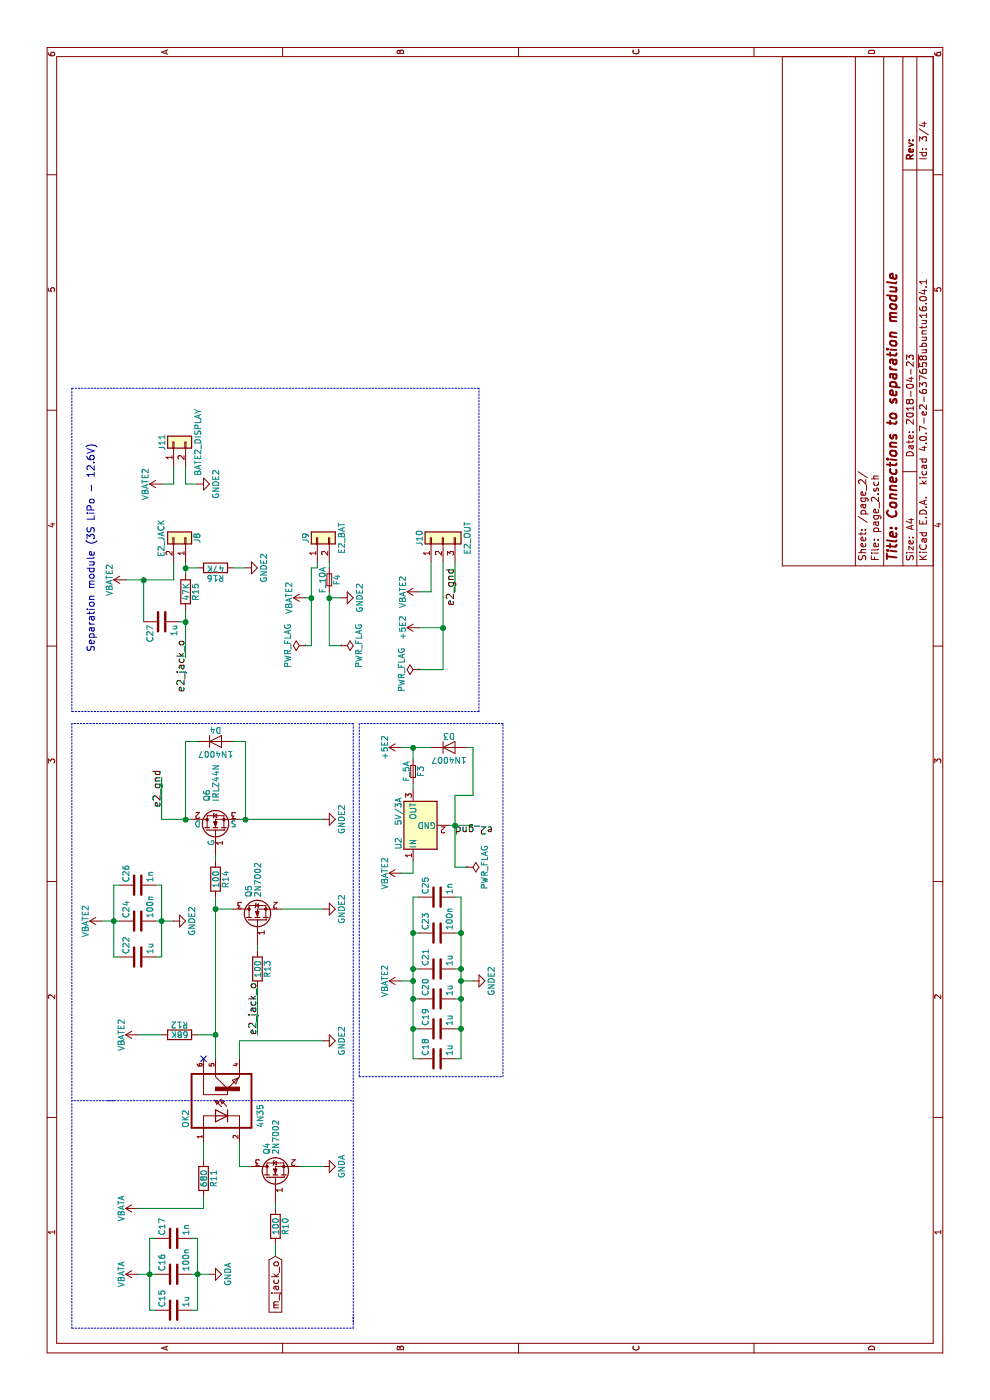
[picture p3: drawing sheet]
EESchema Schematic File Version 2
LIBS:4N35
LIBS:jacks
LIBS:power
LIBS:power_local
LIBS:device
LIBS:switches
LIBS:relays
LIBS:motors
LIBS:transistors
LIBS:conn
LIBS:linear
LIBS:regul
LIBS:74xx
LIBS:cmos4000
LIBS:adc-dac
LIBS:memory
LIBS:xilinx
LIBS:microcontrollers
LIBS:dsp
LIBS:microchip
LIBS:analog_switches
LIBS:motorola
LIBS:texas
LIBS:intel
LIBS:audio
LIBS:interface
LIBS:digital-audio
LIBS:philips
LIBS:display
LIBS:cypress
LIBS:siliconi
LIBS:opto
LIBS:atmel
LIBS:contrib
LIBS:valves
LIBS:power_supply-cache
EELAYER 25 0
EELAYER END
$Descr A4 11693 8268
encoding utf-8
Sheet 3 4
Title "Connections to separation module"
Date "2018-04-23"
Rev ""
Comp ""
Comment1 ""
Comment2 ""
Comment3 ""
Comment4 ""
$EndDescr
$Comp
L 4N35 OK?
U 1 1
P 2550 1800
AR Path="/5ADCCE81" Ref="OK?"  Part="1" 
AR Path="/5ADC908E/5ADCCE81" Ref="OK?"  Part="1" 
AR Path="/5ADCC182/5ADCCE81" Ref="OK2"  Part="1" 
F 0 "OK2" H 2275 2025 50  0000 L BNN
F 1 "4N35" H 2275 1400 50  0000 L BNN
F 2 "4N35:DIL06" H 2550 1800 50  0001 L BNN
F 3 "None" H 2550 1800 50  0001 L BNN
F 4 "General Purpose Phototransistor Optocoupler" H 2550 1800 50  0001 L BNN "Field4"
F 5 "DIP-6 Avago" H 2550 1800 50  0001 L BNN "Field5"
F 6 "Vishay Semiconductor" H 2550 1800 50  0001 L BNN "Field6"
F 7 "Unavailable" H 2550 1800 50  0001 L BNN "Field7"
F 8 "4N35" H 2550 1800 50  0001 L BNN "Field8"
	1    2550 1800
	1    0    0    -1  
$EndComp
NoConn ~ 2850 1700
$Comp
L IRLZ44N Q6
U 1 1
P 4750 1800
F 0 "Q6" H 5000 1875 50  0000 L CNN
F 1 "IRLZ44N" H 5000 1800 50  0000 L CNN
F 2 "TO_SOT_Packages_THT:TO-220-3_Horizontal" H 5000 1725 50  0001 L CIN
F 3 "" H 4750 1800 50  0001 L CNN
	1    4750 1800
	1    0    0    -1  
$EndComp
$Comp
L R R12
U 1 1
P 3050 1500
F 0 "R12" V 3130 1500 50  0000 C CNN
F 1 "68K" V 3050 1500 50  0000 C CNN
F 2 "Resistors_SMD:R_0805" V 2980 1500 50  0001 C CNN
F 3 "" H 3050 1500 50  0001 C CNN
	1    3050 1500
	1    0    0    -1  
$EndComp
$Comp
L GNDA #PWR035
U 1 1
P 1950 2700
F 0 "#PWR035" H 1950 2450 50  0001 C CNN
F 1 "GNDA" H 1950 2550 50  0000 C CNN
F 2 "" H 1950 2700 50  0001 C CNN
F 3 "" H 1950 2700 50  0001 C CNN
	1    1950 2700
	1    0    0    -1  
$EndComp
$Comp
L R R11
U 1 1
P 1850 1700
F 0 "R11" V 1930 1700 50  0000 C CNN
F 1 "680" V 1850 1700 50  0000 C CNN
F 2 "Resistors_SMD:R_0805" V 1780 1700 50  0001 C CNN
F 3 "" H 1850 1700 50  0001 C CNN
	1    1850 1700
	0    1    1    0   
$EndComp
$Comp
L VBATA #PWR036
U 1 1
P 1600 1150
F 0 "#PWR036" H 1600 1000 50  0001 C CNN
F 1 "VBATA" H 1600 1290 50  0000 C CNN
F 2 "" H 1600 1150 50  0001 C CNN
F 3 "" H 1600 1150 50  0001 C CNN
	1    1600 1150
	1    0    0    -1  
$EndComp
Text Label 4950 1350 0    60   ~ 0
e2_gnd
$Comp
L R R14
U 1 1
P 4350 1800
F 0 "R14" V 4430 1800 50  0000 C CNN
F 1 "100" V 4350 1800 50  0000 C CNN
F 2 "Resistors_SMD:R_0805" V 4280 1800 50  0001 C CNN
F 3 "" H 4350 1800 50  0001 C CNN
	1    4350 1800
	0    1    1    0   
$EndComp
$Comp
L D D4
U 1 1
P 5500 1800
F 0 "D4" H 5500 1900 50  0000 C CNN
F 1 "1N4007" H 5500 1700 50  0000 C CNN
F 2 "Diodes_THT:D_DO-41_SOD81_P7.62mm_Horizontal" H 5500 1800 50  0001 C CNN
F 3 "" H 5500 1800 50  0001 C CNN
	1    5500 1800
	0    1    1    0   
$EndComp
$Comp
L R R10
U 1 1
P 1450 2300
F 0 "R10" V 1530 2300 50  0000 C CNN
F 1 "100" V 1450 2300 50  0000 C CNN
F 2 "Resistors_SMD:R_0805" V 1380 2300 50  0001 C CNN
F 3 "" H 1450 2300 50  0001 C CNN
	1    1450 2300
	0    1    1    0   
$EndComp
$Comp
L R R13
U 1 1
P 3600 2150
F 0 "R13" V 3680 2150 50  0000 C CNN
F 1 "100" V 3600 2150 50  0000 C CNN
F 2 "Resistors_SMD:R_0805" V 3530 2150 50  0001 C CNN
F 3 "" H 3600 2150 50  0001 C CNN
	1    3600 2150
	0    1    1    0   
$EndComp
$Comp
L C C15
U 1 1
P 750 1450
F 0 "C15" H 775 1550 50  0000 L CNN
F 1 "1u" H 775 1350 50  0000 L CNN
F 2 "Capacitors_SMD:C_0805" H 788 1300 50  0001 C CNN
F 3 "" H 750 1450 50  0001 C CNN
	1    750  1450
	1    0    0    -1  
$EndComp
$Comp
L C C16
U 1 1
P 1050 1450
F 0 "C16" H 1075 1550 50  0000 L CNN
F 1 "100n" H 1075 1350 50  0000 L CNN
F 2 "Capacitors_SMD:C_0805" H 1088 1300 50  0001 C CNN
F 3 "" H 1050 1450 50  0001 C CNN
	1    1050 1450
	1    0    0    -1  
$EndComp
$Comp
L C C17
U 1 1
P 1350 1450
F 0 "C17" H 1375 1550 50  0000 L CNN
F 1 "1n" H 1375 1350 50  0000 L CNN
F 2 "Capacitors_SMD:C_0805" H 1388 1300 50  0001 C CNN
F 3 "" H 1350 1450 50  0001 C CNN
	1    1350 1450
	1    0    0    -1  
$EndComp
$Comp
L VBATA #PWR037
U 1 1
P 1050 1150
F 0 "#PWR037" H 1050 1000 50  0001 C CNN
F 1 "VBATA" H 1050 1290 50  0000 C CNN
F 2 "" H 1050 1150 50  0001 C CNN
F 3 "" H 1050 1150 50  0001 C CNN
	1    1050 1150
	1    0    0    -1  
$EndComp
$Comp
L GNDA #PWR038
U 1 1
P 1050 1750
F 0 "#PWR038" H 1050 1500 50  0001 C CNN
F 1 "GNDA" H 1050 1600 50  0000 C CNN
F 2 "" H 1050 1750 50  0001 C CNN
F 3 "" H 1050 1750 50  0001 C CNN
	1    1050 1750
	1    0    0    -1  
$EndComp
Wire Wire Line
	1950 2100 1950 2000
Wire Wire Line
	1950 2000 2150 2000
Wire Wire Line
	2000 1700 2150 1700
Wire Wire Line
	1950 2500 1950 2700
Wire Notes Line
	2500 900  2500 2950
Wire Wire Line
	1600 1150 1600 1700
Wire Wire Line
	1600 1700 1700 1700
Wire Wire Line
	2850 2000 3000 2000
Wire Wire Line
	3000 2000 3000 2700
Wire Wire Line
	4100 2350 4100 2700
Wire Wire Line
	4850 2000 4850 2700
Wire Notes Line
	5650 2950 650  2950
Wire Wire Line
	4850 1350 4850 1600
Wire Wire Line
	4850 1350 5200 1350
Wire Wire Line
	3050 1150 3050 1350
Wire Wire Line
	5500 1650 5500 1550
Wire Wire Line
	5500 1550 4850 1550
Connection ~ 4850 1550
Wire Wire Line
	5500 1950 5500 2050
Wire Wire Line
	5500 2050 4850 2050
Connection ~ 4850 2050
Wire Wire Line
	1600 2300 1650 2300
Wire Wire Line
	3050 1650 3050 1800
Connection ~ 3050 1800
Wire Wire Line
	4500 1800 4550 1800
Wire Wire Line
	2850 1800 4200 1800
Wire Wire Line
	4100 1800 4100 1950
Connection ~ 4100 1800
Wire Wire Line
	3750 2150 3800 2150
Wire Wire Line
	750  1300 750  1250
Wire Wire Line
	750  1250 1350 1250
Wire Wire Line
	1050 1150 1050 1300
Wire Wire Line
	1350 1250 1350 1300
Connection ~ 1050 1250
Wire Wire Line
	750  1600 750  1650
Wire Wire Line
	750  1650 1350 1650
Wire Wire Line
	1350 1650 1350 1600
Wire Wire Line
	1050 1600 1050 1750
Connection ~ 1050 1650
$Comp
L C C22
U 1 1
P 3700 1150
F 0 "C22" H 3725 1250 50  0000 L CNN
F 1 "1u" H 3725 1050 50  0000 L CNN
F 2 "Capacitors_SMD:C_0805" H 3738 1000 50  0001 C CNN
F 3 "" H 3700 1150 50  0001 C CNN
	1    3700 1150
	1    0    0    -1  
$EndComp
$Comp
L C C24
U 1 1
P 4000 1150
F 0 "C24" H 4025 1250 50  0000 L CNN
F 1 "100n" H 4025 1050 50  0000 L CNN
F 2 "Capacitors_SMD:C_0805" H 4038 1000 50  0001 C CNN
F 3 "" H 4000 1150 50  0001 C CNN
	1    4000 1150
	1    0    0    -1  
$EndComp
$Comp
L C C26
U 1 1
P 4300 1150
F 0 "C26" H 4325 1250 50  0000 L CNN
F 1 "1n" H 4325 1050 50  0000 L CNN
F 2 "Capacitors_SMD:C_0805" H 4338 1000 50  0001 C CNN
F 3 "" H 4300 1150 50  0001 C CNN
	1    4300 1150
	1    0    0    -1  
$EndComp
Wire Wire Line
	3700 1000 3700 950 
Wire Wire Line
	3700 950  4300 950 
Wire Wire Line
	4000 850  4000 1000
Wire Wire Line
	4300 950  4300 1000
Connection ~ 4000 950 
Wire Wire Line
	3700 1300 3700 1350
Wire Wire Line
	3700 1350 4300 1350
Wire Wire Line
	4300 1350 4300 1300
Wire Wire Line
	4000 1300 4000 1450
Connection ~ 4000 1350
Wire Notes Line
	600  2950 700  2950
Wire Notes Line
	5650 2950 5650 600 
Wire Notes Line
	5650 600  600  600 
Wire Notes Line
	600  600  600  2950
Text GLabel 1200 2300 0    60   Input ~ 0
m_jack_o
Wire Wire Line
	1200 2300 1300 2300
$Comp
L VBATE2 #PWR039
U 1 1
P 3050 1150
F 0 "#PWR039" H 3050 1000 50  0001 C CNN
F 1 "VBATE2" H 3050 1290 50  0000 C CNN
F 2 "" H 3050 1150 50  0001 C CNN
F 3 "" H 3050 1150 50  0001 C CNN
	1    3050 1150
	1    0    0    -1  
$EndComp
$Comp
L VBATE2 #PWR040
U 1 1
P 4000 850
F 0 "#PWR040" H 4000 700 50  0001 C CNN
F 1 "VBATE2" H 4000 990 50  0000 C CNN
F 2 "" H 4000 850 50  0001 C CNN
F 3 "" H 4000 850 50  0001 C CNN
	1    4000 850 
	1    0    0    -1  
$EndComp
$Comp
L GNDE2 #PWR041
U 1 1
P 4000 1450
F 0 "#PWR041" H 4000 1200 50  0001 C CNN
F 1 "GNDE2" H 4000 1300 50  0000 C CNN
F 2 "" H 4000 1450 50  0001 C CNN
F 3 "" H 4000 1450 50  0001 C CNN
	1    4000 1450
	1    0    0    -1  
$EndComp
$Comp
L GNDE2 #PWR042
U 1 1
P 4850 2700
F 0 "#PWR042" H 4850 2450 50  0001 C CNN
F 1 "GNDE2" H 4850 2550 50  0000 C CNN
F 2 "" H 4850 2700 50  0001 C CNN
F 3 "" H 4850 2700 50  0001 C CNN
	1    4850 2700
	1    0    0    -1  
$EndComp
$Comp
L GNDE2 #PWR043
U 1 1
P 4100 2700
F 0 "#PWR043" H 4100 2450 50  0001 C CNN
F 1 "GNDE2" H 4100 2550 50  0000 C CNN
F 2 "" H 4100 2700 50  0001 C CNN
F 3 "" H 4100 2700 50  0001 C CNN
	1    4100 2700
	1    0    0    -1  
$EndComp
$Comp
L GNDE2 #PWR044
U 1 1
P 3000 2700
F 0 "#PWR044" H 3000 2450 50  0001 C CNN
F 1 "GNDE2" H 3000 2550 50  0000 C CNN
F 2 "" H 3000 2700 50  0001 C CNN
F 3 "" H 3000 2700 50  0001 C CNN
	1    3000 2700
	1    0    0    -1  
$EndComp
$Comp
L Conn_01x02 J8
U 1 1
P 7200 1550
F 0 "J8" H 7200 1650 50  0000 C CNN
F 1 "E2_JACK" H 7200 1350 50  0000 C CNN
F 2 "Wire_Pads:SolderWirePad_2x_1-5mmDrill" H 7200 1550 50  0001 C CNN
F 3 "" H 7200 1550 50  0001 C CNN
	1    7200 1550
	1    0    0    1   
$EndComp
$Comp
L C C27
U 1 1
P 6500 1350
F 0 "C27" H 6525 1450 50  0000 L CNN
F 1 "1u" H 6525 1250 50  0000 L CNN
F 2 "Capacitors_SMD:C_0805" H 6538 1200 50  0001 C CNN
F 3 "" H 6500 1350 50  0001 C CNN
	1    6500 1350
	-1   0    0    -1  
$EndComp
$Comp
L R R15
U 1 1
P 6750 1550
F 0 "R15" V 6830 1550 50  0000 C CNN
F 1 "47K" V 6750 1550 50  0000 C CNN
F 2 "Resistors_SMD:R_0805" V 6680 1550 50  0001 C CNN
F 3 "" H 6750 1550 50  0001 C CNN
	1    6750 1550
	0    -1   1    0   
$EndComp
$Comp
L R R16
U 1 1
P 6950 1800
F 0 "R16" V 7030 1800 50  0000 C CNN
F 1 "47K" V 6950 1800 50  0000 C CNN
F 2 "Resistors_SMD:R_0805" V 6880 1800 50  0001 C CNN
F 3 "" H 6950 1800 50  0001 C CNN
	1    6950 1800
	-1   0    0    -1  
$EndComp
Wire Wire Line
	6850 1050 6850 1450
Wire Wire Line
	6850 1200 6500 1200
Wire Wire Line
	6850 1450 7000 1450
Connection ~ 6850 1200
Wire Wire Line
	6900 1550 7000 1550
Wire Wire Line
	6200 1550 6600 1550
Wire Wire Line
	6500 1550 6500 1500
Wire Wire Line
	6950 1650 6950 1550
Connection ~ 6950 1550
Wire Wire Line
	6950 1950 6950 2050
Connection ~ 6500 1550
Text Label 6350 1550 2    60   ~ 0
e2_jack_o
$Comp
L Conn_01x03 J10
U 1 1
P 7200 3700
F 0 "J10" H 7200 3900 50  0000 C CNN
F 1 "E2_OUT" H 7200 3500 50  0000 C CNN
F 2 "Wire_Pads:SolderWirePad_3x_1-5mmDrill" H 7200 3700 50  0001 C CNN
F 3 "" H 7200 3700 50  0001 C CNN
	1    7200 3700
	1    0    0    -1  
$EndComp
Wire Wire Line
	6750 3500 6750 3600
Wire Wire Line
	6750 3600 7000 3600
Wire Wire Line
	6750 3800 7000 3800
Wire Wire Line
	6450 3500 6450 3700
Wire Wire Line
	6100 3700 7000 3700
Text Label 6950 3800 2    60   ~ 0
e2_gnd
$Comp
L Conn_01x02 J9
U 1 1
P 7200 2650
F 0 "J9" H 7200 2750 50  0000 C CNN
F 1 "E2_BAT" H 7200 2450 50  0000 C CNN
F 2 "Wire_Pads:SolderWirePad_2x_1-5mmDrill" H 7200 2650 50  0001 C CNN
F 3 "" H 7200 2650 50  0001 C CNN
	1    7200 2650
	1    0    0    -1  
$EndComp
$Comp
L Conn_01x02 J11
U 1 1
P 8000 1450
F 0 "J11" H 8000 1550 50  0000 C CNN
F 1 "BATE2_DISPLAY" H 8000 1250 50  0000 C CNN
F 2 "Wire_Pads:SolderWirePad_2x_1-5mmDrill" H 8000 1450 50  0001 C CNN
F 3 "" H 8000 1450 50  0001 C CNN
	1    8000 1450
	1    0    0    -1  
$EndComp
Wire Wire Line
	7800 1450 7650 1450
Wire Wire Line
	7650 1450 7650 1350
Wire Wire Line
	7800 1550 7650 1550
Wire Wire Line
	7650 1550 7650 1650
Text Notes 6250 800  0    60   ~ 0
Separation module (3S LiPo - 12.6V)
$Comp
L VBATE2 #PWR045
U 1 1
P 6850 1050
F 0 "#PWR045" H 6850 900 50  0001 C CNN
F 1 "VBATE2" H 6850 1190 50  0000 C CNN
F 2 "" H 6850 1050 50  0001 C CNN
F 3 "" H 6850 1050 50  0001 C CNN
	1    6850 1050
	1    0    0    -1  
$EndComp
$Comp
L VBATE2 #PWR046
U 1 1
P 7650 1350
F 0 "#PWR046" H 7650 1200 50  0001 C CNN
F 1 "VBATE2" H 7650 1490 50  0000 C CNN
F 2 "" H 7650 1350 50  0001 C CNN
F 3 "" H 7650 1350 50  0001 C CNN
	1    7650 1350
	1    0    0    -1  
$EndComp
$Comp
L VBATE2 #PWR047
U 1 1
P 6700 2550
F 0 "#PWR047" H 6700 2400 50  0001 C CNN
F 1 "VBATE2" H 6700 2690 50  0000 C CNN
F 2 "" H 6700 2550 50  0001 C CNN
F 3 "" H 6700 2550 50  0001 C CNN
	1    6700 2550
	1    0    0    -1  
$EndComp
$Comp
L VBATE2 #PWR048
U 1 1
P 6750 3500
F 0 "#PWR048" H 6750 3350 50  0001 C CNN
F 1 "VBATE2" H 6750 3640 50  0000 C CNN
F 2 "" H 6750 3500 50  0001 C CNN
F 3 "" H 6750 3500 50  0001 C CNN
	1    6750 3500
	1    0    0    -1  
$EndComp
$Comp
L GNDE2 #PWR049
U 1 1
P 6950 2050
F 0 "#PWR049" H 6950 1800 50  0001 C CNN
F 1 "GNDE2" H 6950 1900 50  0000 C CNN
F 2 "" H 6950 2050 50  0001 C CNN
F 3 "" H 6950 2050 50  0001 C CNN
	1    6950 2050
	1    0    0    -1  
$EndComp
$Comp
L GNDE2 #PWR050
U 1 1
P 7650 1650
F 0 "#PWR050" H 7650 1400 50  0001 C CNN
F 1 "GNDE2" H 7650 1500 50  0000 C CNN
F 2 "" H 7650 1650 50  0001 C CNN
F 3 "" H 7650 1650 50  0001 C CNN
	1    7650 1650
	1    0    0    -1  
$EndComp
$Comp
L GNDE2 #PWR051
U 1 1
P 6700 2850
F 0 "#PWR051" H 6700 2600 50  0001 C CNN
F 1 "GNDE2" H 6700 2700 50  0000 C CNN
F 2 "" H 6700 2850 50  0001 C CNN
F 3 "" H 6700 2850 50  0001 C CNN
	1    6700 2850
	1    0    0    -1  
$EndComp
$Comp
L +5E2 #PWR052
U 1 1
P 6450 3500
F 0 "#PWR052" H 6450 3350 50  0001 C CNN
F 1 "+5E2" H 6450 3640 50  0000 C CNN
F 2 "" H 6450 3500 50  0001 C CNN
F 3 "" H 6450 3500 50  0001 C CNN
	1    6450 3500
	1    0    0    -1  
$EndComp
Wire Notes Line
	5750 600  5750 4000
Wire Notes Line
	5750 4000 8450 4000
Wire Notes Line
	8450 4000 8450 600 
Wire Notes Line
	8450 600  5750 600 
$Comp
L C C21
U 1 1
P 3600 3650
F 0 "C21" H 3625 3750 50  0000 L CNN
F 1 "1u" H 3625 3550 50  0000 L CNN
F 2 "Capacitors_SMD:C_0805" H 3638 3500 50  0001 C CNN
F 3 "" H 3600 3650 50  0001 C CNN
	1    3600 3650
	1    0    0    -1  
$EndComp
$Comp
L C C23
U 1 1
P 3900 3650
F 0 "C23" H 3925 3750 50  0000 L CNN
F 1 "100n" H 3925 3550 50  0000 L CNN
F 2 "Capacitors_SMD:C_0805" H 3938 3500 50  0001 C CNN
F 3 "" H 3900 3650 50  0001 C CNN
	1    3900 3650
	1    0    0    -1  
$EndComp
$Comp
L C C25
U 1 1
P 4200 3650
F 0 "C25" H 4225 3750 50  0000 L CNN
F 1 "1n" H 4225 3550 50  0000 L CNN
F 2 "Capacitors_SMD:C_0805" H 4238 3500 50  0001 C CNN
F 3 "" H 4200 3650 50  0001 C CNN
	1    4200 3650
	1    0    0    -1  
$EndComp
Wire Wire Line
	3600 3500 3600 3450
Wire Wire Line
	2850 3450 4200 3450
Wire Wire Line
	4200 3450 4200 3500
Connection ~ 3900 3450
Wire Wire Line
	3600 3800 3600 3850
Wire Wire Line
	2850 3850 4200 3850
Wire Wire Line
	4200 3850 4200 3800
Connection ~ 3900 3850
$Comp
L C C20
U 1 1
P 3350 3650
F 0 "C20" H 3375 3750 50  0000 L CNN
F 1 "1u" H 3375 3550 50  0000 L CNN
F 2 "Capacitors_SMD:C_0805" H 3388 3500 50  0001 C CNN
F 3 "" H 3350 3650 50  0001 C CNN
	1    3350 3650
	1    0    0    -1  
$EndComp
$Comp
L C C19
U 1 1
P 3100 3650
F 0 "C19" H 3125 3750 50  0000 L CNN
F 1 "1u" H 3125 3550 50  0000 L CNN
F 2 "Capacitors_SMD:C_0805" H 3138 3500 50  0001 C CNN
F 3 "" H 3100 3650 50  0001 C CNN
	1    3100 3650
	1    0    0    -1  
$EndComp
$Comp
L C C18
U 1 1
P 2850 3650
F 0 "C18" H 2875 3750 50  0000 L CNN
F 1 "1u" H 2875 3550 50  0000 L CNN
F 2 "Capacitors_SMD:C_0805" H 2888 3500 50  0001 C CNN
F 3 "" H 2850 3650 50  0001 C CNN
	1    2850 3650
	1    0    0    -1  
$EndComp
Wire Wire Line
	3350 3450 3350 3500
Connection ~ 3600 3450
Wire Wire Line
	3100 3450 3100 3500
Connection ~ 3350 3450
Wire Wire Line
	2850 3450 2850 3500
Connection ~ 3100 3450
Wire Wire Line
	3350 3800 3350 3850
Connection ~ 3600 3850
Wire Wire Line
	3100 3800 3100 3850
Connection ~ 3350 3850
Wire Wire Line
	2850 3800 2850 3850
Connection ~ 3100 3850
Wire Wire Line
	3900 3500 3900 3450
Wire Wire Line
	3900 3800 3900 3850
Wire Wire Line
	3500 3350 3500 3450
Connection ~ 3500 3450
Wire Wire Line
	3500 3950 3500 3850
Connection ~ 3500 3850
Wire Notes Line
	2700 3000 2700 4200
Wire Notes Line
	2700 4200 5650 4200
Wire Notes Line
	5650 4200 5650 3000
Wire Notes Line
	5650 3000 2700 3000
$Comp
L VBATE2 #PWR053
U 1 1
P 3500 3350
F 0 "#PWR053" H 3500 3200 50  0001 C CNN
F 1 "VBATE2" H 3500 3490 50  0000 C CNN
F 2 "" H 3500 3350 50  0001 C CNN
F 3 "" H 3500 3350 50  0001 C CNN
	1    3500 3350
	1    0    0    -1  
$EndComp
$Comp
L GNDE2 #PWR054
U 1 1
P 3500 3950
F 0 "#PWR054" H 3500 3700 50  0001 C CNN
F 1 "GNDE2" H 3500 3800 50  0000 C CNN
F 2 "" H 3500 3950 50  0001 C CNN
F 3 "" H 3500 3950 50  0001 C CNN
	1    3500 3950
	1    0    0    -1  
$EndComp
$Comp
L 5V/3A U2
U 1 1
P 4800 3450
F 0 "U2" H 4650 3575 50  0000 C CNN
F 1 "5V/3A" H 4800 3575 50  0000 L CNN
F 2 "regulator:5v_3a_regulator" H 4825 3300 50  0001 L CIN
F 3 "" H 4800 3400 50  0001 C CNN
	1    4800 3450
	1    0    0    -1  
$EndComp
Wire Wire Line
	4800 3750 4800 3950
Text Label 4800 3800 3    60   ~ 0
e2_gnd
Wire Wire Line
	4400 3350 4400 3450
Wire Wire Line
	4400 3450 4500 3450
$Comp
L D D3
U 1 1
P 5450 3750
F 0 "D3" H 5450 3850 50  0000 C CNN
F 1 "1N4007" H 5450 3650 50  0000 C CNN
F 2 "Diodes_THT:D_DO-41_SOD81_P7.62mm_Horizontal" H 5450 3750 50  0001 C CNN
F 3 "" H 5450 3750 50  0001 C CNN
	1    5450 3750
	0    1    1    0   
$EndComp
$Comp
L Fuse_Small F3
U 1 1
P 5250 3450
F 0 "F3" H 5250 3390 50  0000 C CNN
F 1 "F_5A" H 5250 3510 50  0000 C CNN
F 2 "fuse:NANO2_SMD" H 5250 3450 50  0001 C CNN
F 3 "" H 5250 3450 50  0001 C CNN
	1    5250 3450
	1    0    0    -1  
$EndComp
Wire Wire Line
	5450 3350 5450 3600
Wire Wire Line
	5450 3450 5350 3450
Wire Wire Line
	5450 3900 5450 3950
Wire Wire Line
	5450 3950 5050 3950
Wire Wire Line
	5050 3950 5050 3800
Wire Wire Line
	5050 3800 4450 3800
Connection ~ 4800 3800
Connection ~ 5450 3450
Wire Wire Line
	5100 3450 5150 3450
$Comp
L +5E2 #PWR055
U 1 1
P 5450 3350
F 0 "#PWR055" H 5450 3200 50  0001 C CNN
F 1 "+5E2" H 5450 3490 50  0000 C CNN
F 2 "" H 5450 3350 50  0001 C CNN
F 3 "" H 5450 3350 50  0001 C CNN
	1    5450 3350
	1    0    0    -1  
$EndComp
$Comp
L Fuse_Small F4
U 1 1
P 6850 2750
F 0 "F4" H 6850 2690 50  0000 C CNN
F 1 "F_10A" H 6850 2810 50  0000 C CNN
F 2 "fuse:NANO2_SMD" H 6850 2750 50  0001 C CNN
F 3 "" H 6850 2750 50  0001 C CNN
	1    6850 2750
	1    0    0    -1  
$EndComp
Wire Wire Line
	7000 2650 6950 2650
Wire Wire Line
	6950 2650 6950 2600
Wire Wire Line
	6950 2600 6300 2600
Wire Wire Line
	6700 2600 6700 2550
Wire Wire Line
	7000 2750 6950 2750
Wire Wire Line
	6300 2750 6750 2750
Wire Wire Line
	6700 2750 6700 2850
$Comp
L VBATE2 #PWR056
U 1 1
P 4400 3350
F 0 "#PWR056" H 4400 3200 50  0001 C CNN
F 1 "VBATE2" H 4400 3490 50  0000 C CNN
F 2 "" H 4400 3350 50  0001 C CNN
F 3 "" H 4400 3350 50  0001 C CNN
	1    4400 3350
	1    0    0    -1  
$EndComp
$Comp
L PWR_FLAG #FLG057
U 1 1
P 6100 3500
F 0 "#FLG057" H 6100 3575 50  0001 C CNN
F 1 "PWR_FLAG" H 6100 3650 50  0000 C CNN
F 2 "" H 6100 3500 50  0001 C CNN
F 3 "" H 6100 3500 50  0001 C CNN
	1    6100 3500
	1    0    0    -1  
$EndComp
Wire Wire Line
	6100 3500 6100 3700
Connection ~ 6450 3700
$Comp
L PWR_FLAG #FLG058
U 1 1
P 6300 2550
F 0 "#FLG058" H 6300 2625 50  0001 C CNN
F 1 "PWR_FLAG" H 6300 2700 50  0000 C CNN
F 2 "" H 6300 2550 50  0001 C CNN
F 3 "" H 6300 2550 50  0001 C CNN
	1    6300 2550
	1    0    0    -1  
$EndComp
Wire Wire Line
	6300 2600 6300 2550
Connection ~ 6700 2600
$Comp
L PWR_FLAG #FLG059
U 1 1
P 6300 2850
F 0 "#FLG059" H 6300 2925 50  0001 C CNN
F 1 "PWR_FLAG" H 6300 3000 50  0000 C CNN
F 2 "" H 6300 2850 50  0001 C CNN
F 3 "" H 6300 2850 50  0001 C CNN
	1    6300 2850
	-1   0    0    1   
$EndComp
Wire Wire Line
	6300 2850 6300 2750
Connection ~ 6700 2750
Wire Wire Line
	3450 2150 3050 2150
Text Label 3050 2150 0    60   ~ 0
e2_jack_o
$Comp
L PWR_FLAG #FLG060
U 1 1
P 4450 3900
F 0 "#FLG060" H 4450 3975 50  0001 C CNN
F 1 "PWR_FLAG" H 4450 4050 50  0000 C CNN
F 2 "" H 4450 3900 50  0001 C CNN
F 3 "" H 4450 3900 50  0001 C CNN
	1    4450 3900
	-1   0    0    1   
$EndComp
Wire Wire Line
	4450 3800 4450 3900
Wire Notes Line
	2500 950  2500 600 
$Comp
L 2N7002 Q4
U 1 1
P 1850 2300
F 0 "Q4" H 2050 2375 50  0000 L CNN
F 1 "2N7002" H 2050 2300 50  0000 L CNN
F 2 "TO_SOT_Packages_SMD:SOT-23" H 2050 2225 50  0001 L CIN
F 3 "" H 1850 2300 50  0001 L CNN
	1    1850 2300
	1    0    0    -1  
$EndComp
$Comp
L 2N7002 Q5
U 1 1
P 4000 2150
F 0 "Q5" H 4200 2225 50  0000 L CNN
F 1 "2N7002" H 4200 2150 50  0000 L CNN
F 2 "TO_SOT_Packages_SMD:SOT-23" H 4200 2075 50  0001 L CIN
F 3 "" H 4000 2150 50  0001 L CNN
	1    4000 2150
	1    0    0    -1  
$EndComp
$EndSCHEMATC
